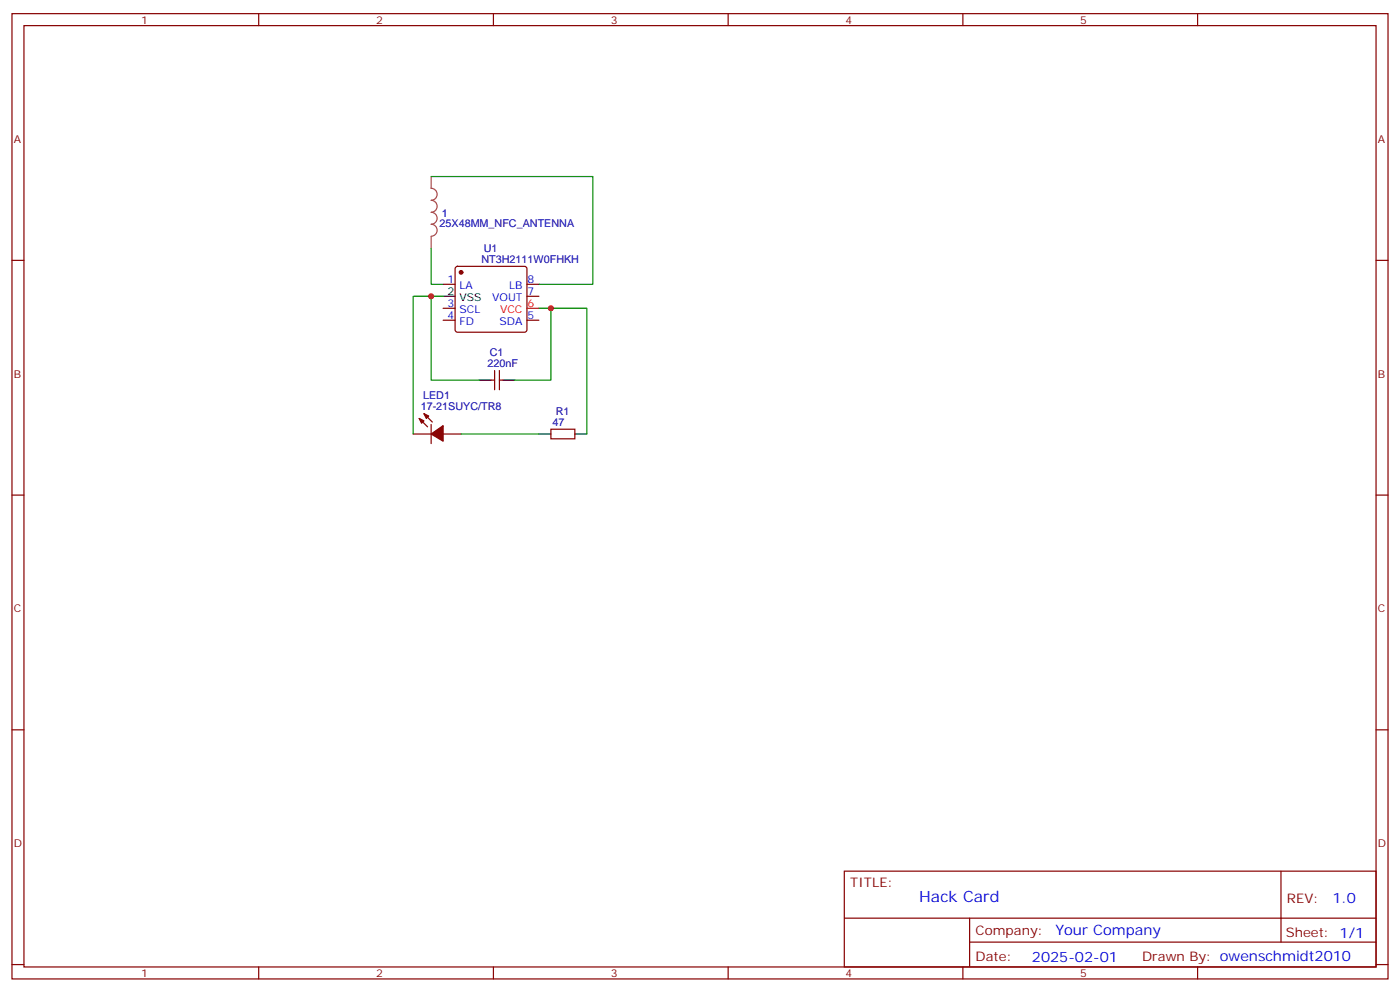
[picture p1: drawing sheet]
<svg xmlns="http://www.w3.org/2000/svg" width="412mm" height="292mm" viewBox="0 0 412 292" stroke-linecap="round" stroke-linejoin="round" font-family="sans-serif">
<g fill="none" stroke="#870000" stroke-width=".35">
<path d="M3.5 4h405.4v284.4h-405.4zM7.1 7.5h398.2v277.3h-398.2zM76.2 4v3.5M145.3 4v3.5M214.5 4v3.5M283.6 4v3.5M352.8 4v3.5M3.5 76.7h3.6M134.3 78.7l.5-.2h19.7l.5 .2 .2 .5v18l-.2 .5-.5 .2h-19.7l-.5-.3-.2-.4v-18zM405.3 76.7h3.6M130.5 83.7h3.6M130.5 94.3h3.6"/>
<path d="M130.5 90.8h3.6M155.2 83.7h3.5M155.2 87.3h3.5M155.2 94.3h3.5M144.6 112h1.1M145.7 109.1v5.7M147.1 109.1v5.7M147.1 112h1.1M121.7 127.8h5.3M123.5 123.3l2.4 2.4M124.9 121.8l2.5 2.5M127 125v5.7"/>
<path d="M130.5 127.8h5.3M162.3 126.4h7v2.9h-7zM3.5 145.8h3.6M405.3 145.8h3.6M3.5 215h3.6M405.3 215h3.6M248.7 256.6h156.6v28.2h-156.6zM377.3 256.6v20.9M248.7 270.5h156.5M285.6 277.5h119.6M285.6 270.5v14.1M3.5 284.1h3.6"/>
<path d="M76.2 284.8v3.6M145.3 284.8v3.6M214.5 284.8v3.6M283.6 284.8v3.6M352.8 284.8v3.6M405.3 284.1h3.6"/>
</g>
<path d="M155.2 90.8h3.5" fill="none" stroke="#f00" stroke-width=".35"/>
<path d="M130.5 87.3h3.6M141.1 112h3.5M148.2 112h3.5M158.7 127.8h3.6M169.3 127.8h3.6" fill="none" stroke="#000" stroke-width=".35"/>
<g fill="#870000" stroke="#870000" stroke-width=".35">
<path d="M123.5 123.3l1.4 .7-.7 .7z"/>
<path d="M124.9 121.8l1.4 .8-.7 .7z"/>
<path d="M127 127.8l3.5-2.4v4.6z"/>
<circle cx="135.8" cy="80.2" r=".53"/>
</g>
<path d="M127 52v3.5a1.76 1.76 0 0 1 1.8 1.7 1.76 1.76 0 0 1-1.8 1.8 1.76 1.76 0 0 1 1.8 1.8 1.76 1.76 0 0 1-1.8 1.7 1.76 1.76 0 0 1 1.8 1.8 1.76 1.76 0 0 1-1.8 1.8 1.76 1.76 0 0 1 1.8 1.7 1.76 1.76 0 0 1-1.8 1.8M127 69.7v3.5" fill="none" stroke="#a64a4a" stroke-width=".35"/>
<path d="M127 52h47.6v31.7h-15.9M127 73.2v10.5h3.5M127 87.3h-5.3v40.5M130.5 87.3h-3.5v24.7h14.1M158.7 90.8h3.6v21.2h-10.6M162.3 90.8h10.6v37M135.8 127.8h22.9" fill="none" stroke="#008700" stroke-width=".35"/>
<g fill="#c00">
<circle cx="127" cy="87.3" r=".88"/>
<circle cx="162.3" cy="90.8" r=".88"/>
</g>
<text font-size="4.6" fill="#00f" x="270.8" y="265.6">Hack Card</text>
<g font-size="4.2" fill="#00f">
<text x="392.5" y="265.9">1.0</text>
<text x="310.9" y="275.4">Your Company</text>
<text x="304" y="283.2">2025-02-01</text>
</g>
<g font-size="3.9" fill="#800">
<text x="250.5" y="261.2">TITLE:</text>
<text x="379.1" y="265.9">REV:</text>
<text x="287.4" y="275.4">Company:</text>
<text x="378.7" y="276">Sheet: 1/1</text>
<text x="287.4" y="283.1">Date:</text>
<text x="336.4" y="283.2">Drawn By: owenschmidt2010</text>
</g>
<g font-size="3.2" fill="#800">
<text x="41.6" y="7">1</text>
<text x="110.8" y="7">2</text>
<text x="179.9" y="7">3</text>
<text x="249.1" y="7">4</text>
<text x="318.2" y="7">5</text>
<text x="4.1" y="42.1">A</text>
<text x="405.9" y="42.1">A</text>
<text x="4.1" y="111.3">B</text>
<text x="405.9" y="111.3">B</text>
<text x="4.1" y="180.4">C</text>
<text x="405.9" y="180.4">C</text>
<text x="4.1" y="249.6">D</text>
<text x="405.9" y="249.6">D</text>
<text x="41.6" y="287.8">1</text>
<text x="110.8" y="287.8">2</text>
<text x="179.9" y="287.8">3</text>
<text x="249.1" y="287.8">4</text>
<text x="318.2" y="287.8">5</text>
</g>
<g font-size="3.2" fill="#000080">
<text x="130.2" y="63.8">1</text>
<text x="129.5" y="67">25X48MM_NFC_ANTENNA</text>
<text x="141.8" y="77.4">NT3H2111W0FHKH</text>
<text x="142.5" y="74.2">U1</text>
<text x="144.3" y="104.9">C1</text>
<text x="143.6" y="108.1">220nF</text>
<text x="124.6" y="117.6">LED1</text>
<text x="123.9" y="120.8">17-21SUYC/TR8</text>
<text x="162.7" y="125.6">47</text>
<text x="163.7" y="122.2">R1</text>
</g>
<g font-size="3.2" fill="#00f">
<text x="131.9" y="83.4">1</text>
<text x="155.4" y="83.4">8</text>
<text x="135.4" y="85.2">LA</text>
<text x="145" y="88.7">VOUT</text>
<text x="150" y="85.2">LB</text>
<text x="155.4" y="86.9">7</text>
<text x="131.9" y="94">4</text>
<text x="131.9" y="90.5">3</text>
<text x="135.4" y="95.7">FD</text>
<text x="135.4" y="92.2">SCL</text>
<text x="147.1" y="95.7">SDA</text>
<text x="155.4" y="94">5</text>
</g>
<g font-size="3.2">
<text x="131.9" y="86.9">2</text>
<text x="135.4" y="88.7">VSS</text>
</g>
<g font-size="3.2" fill="#f00">
<text x="147.3" y="92.2">VCC</text>
<text x="155.4" y="90.5">6</text>
</g>
</svg>
